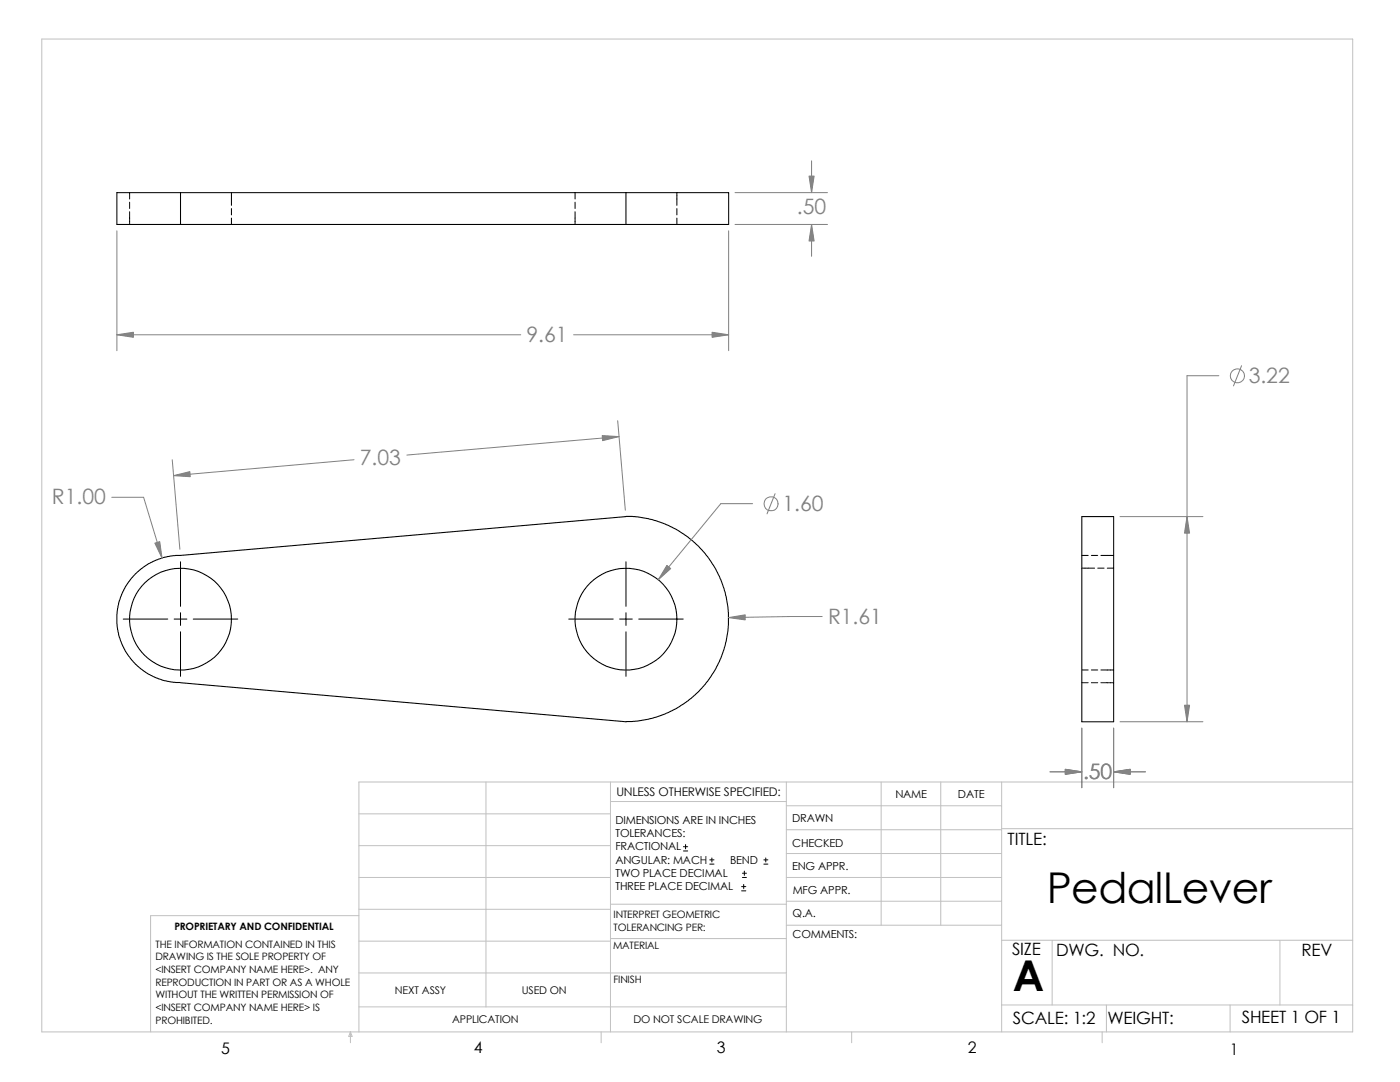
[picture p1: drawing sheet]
<svg xmlns="http://www.w3.org/2000/svg" width="279mm" height="216mm" viewBox="0 0 279 216" stroke-linecap="round" stroke-linejoin="round" font-family="sans-serif">
<g fill="none" stroke="#c0c0c0" stroke-width=".2">
<path d="M8.3 7.8h261.7v198.1h-261.7zM97 156v44.9M121.8 156v49.9M121.8 159.9h35.1M156.9 156v49.9M175.9 156v28.6M187.7 156v28.6M199.9 156v49.9M270 156h-198.4v49.9M71.6 175.1h50.2M71.6 168.7h50.2M71.6 162.4h50.2"/>
<path d="M156.9 170.3h43M156.9 165.6h43M156.9 160.8h43M156.9 175.1h43M156.9 179.8h43M199.9 165.4h70.1M71.6 194.1h85.3M71.6 187.8h50.2M71.6 181.4h50.2M71.6 182.7h-41.5v23.2M121.8 187.3h35.1M121.8 180.4h35.1"/>
<path d="M156.9 184.6h43M199.9 187.6h70.1M210 187.6v12.9M255.4 187.6v12.9M69.9 205.9l.4 .9h-.7zM69.9 205.9v2.2M71.6 200.9h85.3M120 205.9v2.2M170 205.9v2.2M199.9 200.5h70.1M220 205.9v2.2M220.8 200.5v5.4"/>
<path d="M245.5 200.5v5.4"/>
</g>
<g fill="none" stroke="#000" stroke-width=".2">
<path d="M25.9 38.4v1.3M46.2 38.4v2.6M114.8 38.4v1.3M135.1 38.4v2.6M25.9 40.3v1.3M25.9 42.2v2.6M46.2 41.6v1.3M46.2 43.5v1.3M114.8 40.3v1.3M114.8 42.2v2.6M135.1 41.6v1.3M135.1 43.5v1.3"/>
<path d="M36 112.1v8.9M124.9 112.1v8.9M215.9 110.8h1.3M215.9 113.4h2.5M217.8 110.8h1.3M219.1 113.4h1.2M219.7 110.8h2.5M221 113.4h1.2M24.6 123.5h8.9M34.8 123.5h2.5M36 122.3v2.5M36 126.1v8.9"/>
<path d="M38.6 123.5h8.9M113.5 123.5h8.9M123.7 123.5h2.5M124.9 122.3v2.5M124.9 126.1v8.9M127.5 123.5h8.9M215.9 136.2h1.3M215.9 133.7h1.3M217.8 136.2h1.3M217.8 133.7h1.3M219.7 136.2h2.5M219.7 133.7h2.5"/>
<path d="M136.4 169.8h.8M136.4 169h.8M136.8 168.5v.9M141.6 172.4h.9M141.6 171.6h.9M142.1 171.2v.8M148 177.8h.8M148 176.9h.8M148.2 175.1h.8M148.2 174.2h.8M148.4 176.5v.8M148.5 173.8v.9"/>
<path d="M152.4 172.4h.8M152.4 171.6h.8M152.8 171.2v.8"/>
</g>
<g fill="none" stroke="#000" stroke-width=".21">
<path d="M36 38.4h-12.7v6.4h12.7M36 38.4v6.4M36 38.4h88.9M124.9 38.4h20.5v6.4h-20.5M124.9 38.4v6.4M36 44.8h88.9M124.9 103l2.3 .1 2.2 .4 2.4 .7 3 1.3 3.1 2.2 2.9 2.8 1.6 2.3 1.4 2.9 1.1 3.3 .5 3.3-.1 3.5-.8 3.7-.7 1.9-.9 2-2.1 3.1-2.1 2.2-1.4 1.1-1.7 1.2-2.8 1.5-3.4 1-2.2 .4-2.3 .1-88.9-7.8M124.9 103.1l-90.3 7.8-3 .7-2 .9-1.8 1.3-1.5 1.5-1.3 1.8-.9 2-.6 1.9-.2 1.6 .2 2.9 .6 2.4 .9 2 1.3 1.8 1.5 1.5 1.8 1.3 2 .9 2.4 .7 2 .1M215.9 103.1h6.3v40.9h-6.3z"/>
<circle cx="36" cy="123.5" r="10.2"/>
<circle cx="124.9" cy="123.5" r="10.2"/>
</g>
<g fill="none" stroke="#808080" stroke-width=".2">
<path d="M146.7 38.4h18.4M162 32.1v6.3M23.3 46.1v23.9M145.4 46.1v23.9M146.7 44.8h18.4M162 44.8v6.3M23.3 66.8h80.6M114.5 66.8h30.9M243.2 75h-6.3v69M247.8 73l-1.6 4M22.3 99.2h6.4l3.6 12.2M34.4 91.7l1.5 17.9"/>
<path d="M70.7 91.7l-36.1 3.2M123.3 83.9l1.5 17.9M123.5 87.1l-42.3 3.7M154.7 98.5l-1.6 4M150.2 100.5h-6.4l-12.4 15.2M223.5 103.1h16.6M164.1 123l-18.7 .2M209.5 154h6.4M215.9 145.3v11.9M222.2 145.3v11.9M222.2 154h6.4M223.5 144h16.6"/>
<circle cx="247" cy="75" r="1.4"/>
<circle cx="153.9" cy="100.5" r="1.41"/>
</g>
<g fill="#808080" stroke="#808080" stroke-width=".2">
<path d="M30.9 108.4l1-.3 .4 3.3z"/>
<path d="M133.1 112.8l.8 .7-2.5 2.2z"/>
<path d="M145.4 123.2l3.3-.5v1z"/>
<path d="M34.6 94.9l3.3-.8 .1 1z"/>
<path d="M120.2 86.9l3.3 .2-3.2 .8z"/>
<path d="M236.4 140.7h1l-.5 3.3z"/>
<path d="M236.9 103.1l.5 3.3h-1z"/>
<path d="M212.6 153.5l3.3 .5-3.3 .5z"/>
<path d="M222.2 154l3.4-.5v1z"/>
<path d="M162 44.8l.5 3.3h-1z"/>
<path d="M161.5 35.1h1l-.5 3.3z"/>
<path d="M23.3 66.8l3.3-.5v1z"/>
<path d="M142.1 66.3l3.3 .5-3.3 .5z"/>
</g>
<g font-size="8.5">
<text x="208.9" y="180.2">PedalLever</text>
<text x="202.1" y="197.8">A</text>
</g>
<g font-size="4.2" fill="#808080">
<text x="159" y="42.7">.50</text>
<text x="105.1" y="68.2">9.61</text>
<text x="249.2" y="76.4">3.22</text>
<text x="71.8" y="92.7">7.03</text>
<text x="10.4" y="100.6">R1.00</text>
<text x="156.2" y="101.9">1.60</text>
<text x="165.3" y="124.5">R1.61</text>
<text x="216.1" y="155.4">.50</text>
</g>
<g font-size="3.4">
<text x="201.1" y="168.6">TITLE:</text>
<text x="202" y="190.6">SIZE</text>
<text x="210.8" y="190.7">DWG. NO.</text>
<text x="259.8" y="190.8">REV</text>
<text x="202.1" y="204.3">SCALE: 1:2</text>
<text x="221" y="204.3">WEIGHT:</text>
<text x="247.8" y="204.2">SHEET 1 OF 1</text>
</g>
<g font-size="3.2">
<text x="44.2" y="210.2">5</text>
<text x="94.6" y="210.2">4</text>
<text x="143" y="210.2">3</text>
<text x="193.2" y="210.2">2</text>
<text x="245.4" y="210.4">1</text>
</g>
<text font-size="2.4" x="123" y="158.8">UNLESS OTHERWISE SPECIFIED:</text>
<g font-size="2.2">
<text x="178.7" y="159.2">NAME</text>
<text x="191.2" y="159.3">DATE</text>
<text x="122.8" y="164.4">DIMENSIONS ARE IN INCHES</text>
<text x="122.8" y="167">TOLERANCES:</text>
<text x="158.1" y="164.1">DRAWN</text>
<text x="122.8" y="169.7">FRACTIONAL</text>
<text x="122.8" y="172.3">ANGULAR: MACH</text>
<text x="145.7" y="172.3">BEND</text>
<text x="158.1" y="173.6">ENG APPR.</text>
<text x="158.1" y="168.9">CHECKED</text>
<text x="122.8" y="175">TWO PLACE DECIMAL</text>
<text x="122.8" y="177.6">THREE PLACE DECIMAL</text>
<text x="158.2" y="178.3">MFG APPR.</text>
<text x="158.2" y="183.1">Q.A.</text>
<text x="158.2" y="187.3">COMMENTS:</text>
</g>
<g font-size="2.1">
<text x="78.8" y="198.3">NEXT ASSY</text>
<text x="104.1" y="198.3">USED ON</text>
<text x="90.2" y="204.2">APPLICATION</text>
<text x="126.4" y="204.2">DO NOT SCALE DRAWING</text>
</g>
<g font-size="2">
<text x="34.8" y="185.6">PROPRIETARY AND CONFIDENTIAL</text>
<text x="122.5" y="185.7">TOLERANCING PER:</text>
<text x="122.5" y="183.2">INTERPRET GEOMETRIC</text>
<text x="31" y="189.2">THE INFORMATION CONTAINED IN THIS</text>
<text x="31" y="191.7">DRAWING IS THE SOLE PROPERTY OF</text>
<text x="122.3" y="189.3">MATERIAL</text>
<text x="31" y="194.2">&lt;INSERT COMPANY NAME HERE&gt;. ANY</text>
<text x="31" y="196.7">REPRODUCTION IN PART OR AS A WHOLE</text>
<text x="122.4" y="196.1">FINISH</text>
<text x="31" y="199.2">WITHOUT THE WRITTEN PERMISSION OF</text>
<text x="31" y="201.8">&lt;INSERT COMPANY NAME HERE&gt; IS</text>
<text x="31" y="204.3">PROHIBITED.</text>
</g>
</svg>
